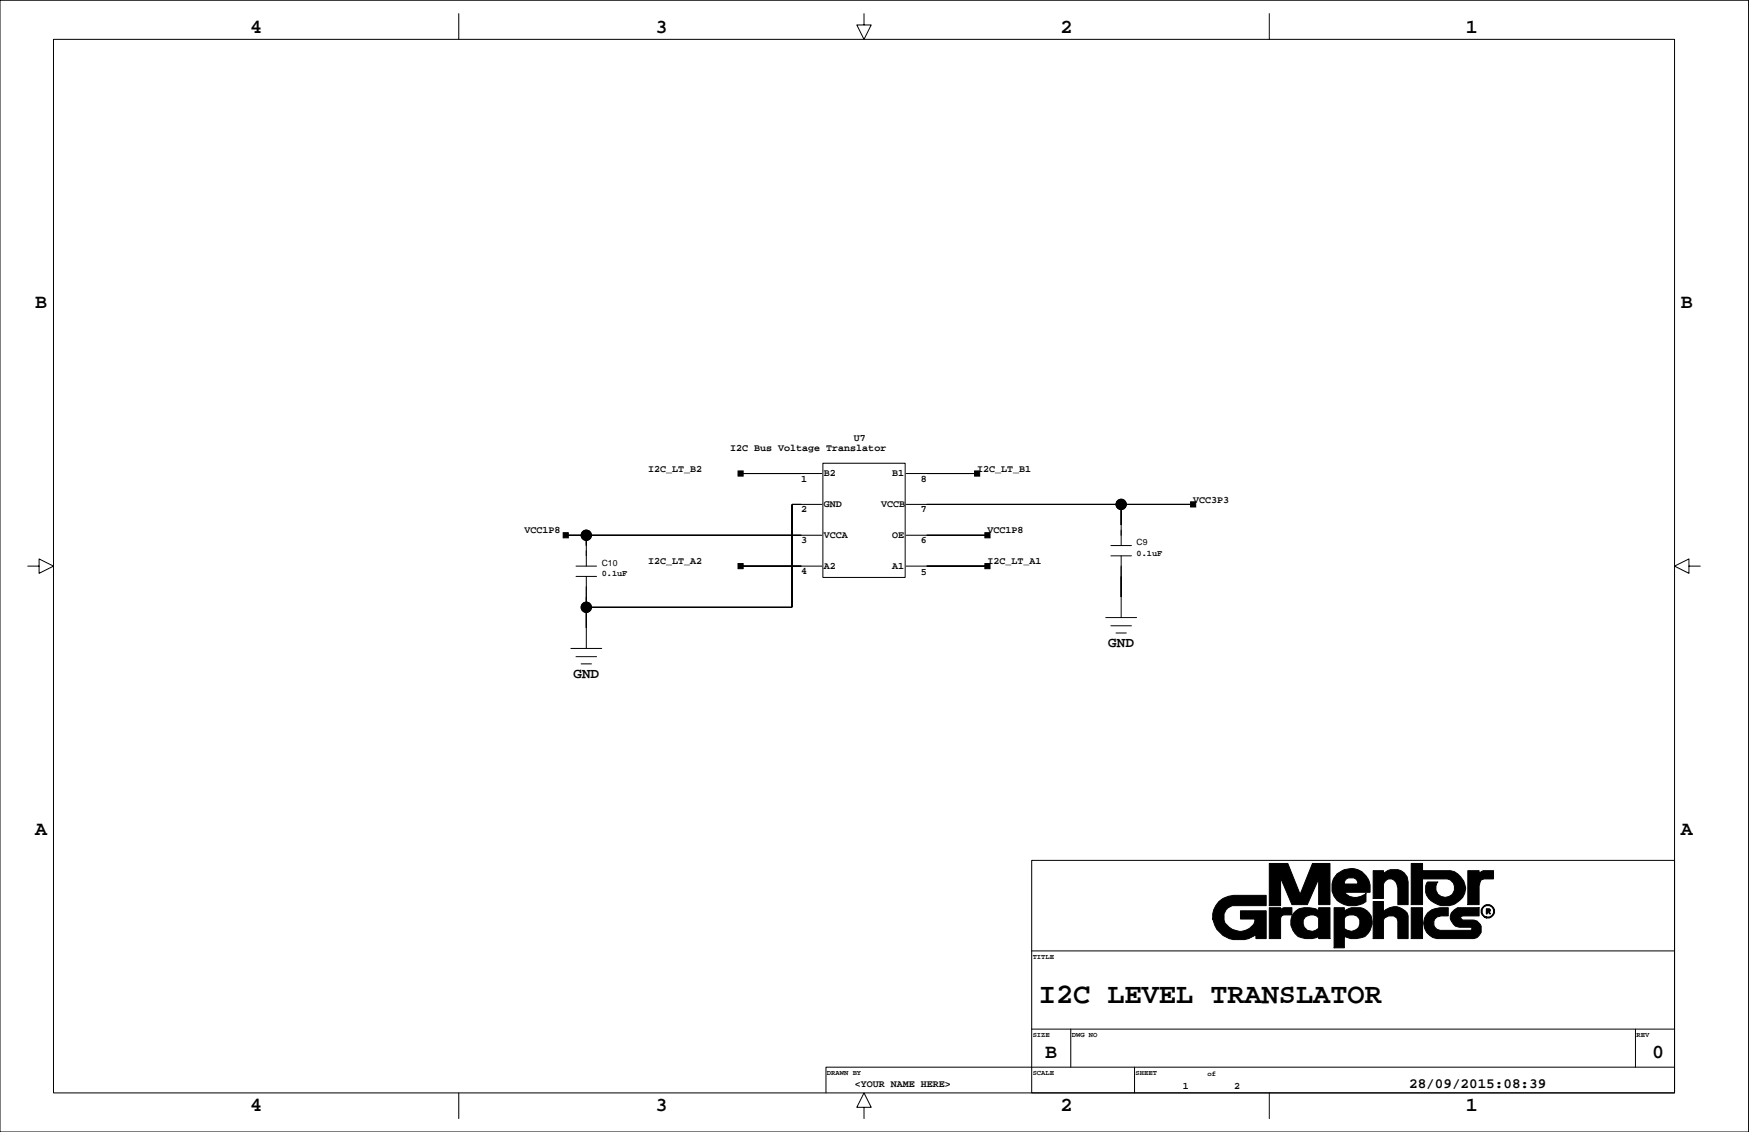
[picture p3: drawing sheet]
<svg xmlns="http://www.w3.org/2000/svg" width="432mm" height="279mm" viewBox="0 0 432 279" stroke-linecap="round" stroke-linejoin="round" font-family="sans-serif">
<g fill="none" stroke="#000" stroke-width=".25">
<path d="M0 .1h431.7v279.3h-431.7zM13.2 9.7h400.2v260.1h-400.2zM113.3 3.4v6.3M213.3 3.4v2.8h1.8l-1.8 3.5-1.8-3.5h1.8M313.4 3.4v6.3M182.8 116.9h20.1M203.2 114.3h20.3v28.2h-20.3zM223.7 116.9h17.5M6.9 139.7h2.7v-1.7l3.6 1.7-3.6 1.8v-1.8M139.7 132.1h63.2M142.2 139.7h5.1M144.7 132.1v7.6"/>
<path d="M182.8 139.7h20.1M202.9 124.5h-7.4v25.4h-50.8M223.7 124.5h70.9M223.7 132.1h20.1M223.7 139.7h20.1M274.3 134.7h5M274.3 137.2h5M276.8 124.5v10.2M276.8 137.2v15.2M417 139.7v-1.7l-3.6 1.7 3.6 1.8v-1.8h2.8M142.2 142.3h5.1M144.7 142.3v17.7"/>
<path d="M273 152.4h7.6M274.3 154.5h5M275.5 156.2h2.6M140.9 160h7.7M142.2 162.1h5.1M143.5 163.9h2.5M254.7 212.4h158.7v57.4h-158.7zM254.7 234.7h158.7M254.7 254h158.7M264.4 254v9.4M403.8 254v9.4M113.3 269.8v6.3"/>
<path d="M213.3 273.3h1.8l-1.8-3.5-1.8 3.5h1.8v2.8M280.1 263.4v6.4M313.4 269.8v6.3M413.4 263.4h-209.5v6.4"/>
<circle cx="144.7" cy="132.1" r="1.27"/>
<circle cx="276.8" cy="124.5" r="1.27"/>
<circle cx="144.7" cy="149.9" r="1.27"/>
</g>
<g fill="#000" stroke="#000" stroke-width=".25">
<path d="M182.2 116.2h1.3v1.3h-1.3z" fill-rule="evenodd"/>
<path d="M182.8 116.9h15z" fill-rule="evenodd"/>
<path d="M240.6 116.2h1.3v1.3h-1.3z" fill-rule="evenodd"/>
<path d="M228.8 116.9h12.4z" fill-rule="evenodd"/>
<path d="M139 131.5h1.3v1.2h-1.3z" fill-rule="evenodd"/>
<path d="M144.7 132.1v2.6z" fill-rule="evenodd"/>
<path d="M139.7 132.1h5z" fill-rule="evenodd"/>
<path d="M195.5 124.5v25.4z" fill-rule="evenodd"/>
<path d="M144.7 132.1h53.1z" fill-rule="evenodd"/>
<path d="M182.8 139.7h15z" fill-rule="evenodd"/>
<path d="M195.5 124.5h2.3z" fill-rule="evenodd"/>
<path d="M243.1 131.5h1.3v1.2h-1.3z" fill-rule="evenodd"/>
<path d="M228.8 139.7h15z" fill-rule="evenodd"/>
<path d="M228.8 132.1h15z" fill-rule="evenodd"/>
<path d="M228.8 124.5h48z" fill-rule="evenodd"/>
<path d="M276.8 124.5v5.1z" fill-rule="evenodd"/>
<path d="M293.9 123.9h1.3v1.2h-1.3z" fill-rule="evenodd"/>
<path d="M276.8 124.5h17.8z" fill-rule="evenodd"/>
<path d="M144.7 147.3v2.6z" fill-rule="evenodd"/>
<path d="M144.7 149.9v5.1z" fill-rule="evenodd"/>
<path d="M182.2 139.1h1.3v1.3h-1.3z" fill-rule="evenodd"/>
<path d="M144.7 149.9h50.8z" fill-rule="evenodd"/>
<path d="M243.1 139.1h1.3v1.3h-1.3z" fill-rule="evenodd"/>
<path d="M276.8 142.3v5z" fill-rule="evenodd"/>
<path d="M300.9 222.5l1-.7 2.6-.8h8.1v2.5h-8.4a2.95 2.95 0 0 0-2.1 2.5 2.95 2.95 0 0 0 1.4 2.9 3.9 3.9 0 0 0 6.3-1.6v-.5h-3.5v-2h6.3v6.9h-2.5v-1.1a6.7 6.7 0 0 1-10.7-3.8 5.3 5.3 0 0 1 1.5-4.3z" fill-rule="evenodd"/>
<path d="M313.4 224h2.8v.5l.7-.5h2.1v1.8h-2.1l-.5 .3-.2 .5v5.1h-2.8z" fill-rule="evenodd"/>
<path d="M313.4 213.1h4.5l3.1 7.6 3-7.6h4.3v10.2h-2.7v-6.4l-2.8 6.4h-3.8l-2.8-6.6v6.8h-2.8z" fill-rule="evenodd"/>
<path d="M320 224.8a5.2 5.2 0 0 1 5.6 0v-.8h2.7v7.7h-2.7v-5.1a2.32 2.32 0 0 0-3.9 .5 2.16 2.16 0 0 0 .7 2.3 2.16 2.16 0 0 0 2.4 .2l.8-.5v2.1a5.7 5.7 0 0 1-5.1 0 4 4 0 0 1-.5-6.4z" fill-rule="evenodd"/>
<path d="M329.4 224h2.5v5.1a2.16 2.16 0 0 0 3.2 .2 2.16 2.16 0 0 0-.2-3.2 2.45 2.45 0 0 0-3 .5v-1.8a4.4 4.4 0 0 1 6.6 1.3 4.4 4.4 0 0 1-1.5 5.1 6.4 6.4 0 0 1-5.1 0v2.7h-2.5z" fill-rule="evenodd"/>
<path d="M330.1 215.7a4.9 4.9 0 0 1 5.8-.7 4.9 4.9 0 0 1 2.4 5.2h-6.4v-2h3.3a1.36 1.36 0 0 0-1-1.5h-1.3l-.7 .5-.3 .5v2.5a3.7 3.7 0 0 0 5.3 .3v2a5.5 5.5 0 0 1-7.8-1.3 4.8 4.8 0 0 1 .7-5.5z" fill-rule="evenodd"/>
<path d="M339 222.5h2.6v2.6a3.6 3.6 0 0 1 6 1v5.6h-2.5v-4.4l-.2-.7-.8-.5h-1.3l-1 .5-.2 .5v4.6h-2.6z" fill-rule="evenodd"/>
<path d="M339 214.9h2.6v.8a3.5 3.5 0 0 1 3.7-1 3.5 3.5 0 0 1 2.3 3v5.6h-2.5v-4.1a2.16 2.16 0 0 0-2.3-2.3l-1 .8-.2 .5v3.6h-2.6z" fill-rule="evenodd"/>
<path d="M348.4 213.1h2.8v1.8h6.9a5.1 5.1 0 0 1 3.8 4.3 5.1 5.1 0 0 1-3.8 4.3 5.1 5.1 0 0 1-5.4-1.7 3.3 3.3 0 0 1-.2-4.1h2.5a2.31 2.31 0 0 0 .6 3.5 2.31 2.31 0 0 0 3.3-1.2 2.31 2.31 0 0 0-1.6-3.1h-6.1v6.4h-2.8z" fill-rule="evenodd"/>
<path d="M348.4 224h2.8v7.7h-2.8z" fill-rule="evenodd"/>
<path d="M362.4 214.9h2.8v.8l1-.8h2.5v2h-2.3l-.7 .3-.3 .5-.2 1v4.6h-2.8z" fill-rule="evenodd"/>
<path d="M352.5 225.3a6.1 6.1 0 0 1 5.1-1.3v2.1h-1.8a1.78 1.78 0 0 0-1.9 1.6 1.78 1.78 0 0 0 1.6 1.9h7.6l.3-.2-.3-.5h-2.8a2.46 2.46 0 0 1-2.3-2.2 2.46 2.46 0 0 1 1.8-2.7h5.4v2.1h-4.1l-.5 .2v.3l.5 .5h2.8l.8 .2 1 1.3v1.5l-1 1.3-.8 .3h-9.1a3.8 3.8 0 0 1-2.3-6.4z" fill-rule="evenodd"/>
<path d="M366.9 224.3h.8l.3 .2-.3 .6 .3 .5h-.3l-.2-.5h-.3v.5h-.3v-.8h.8v-.3h-.5v.3h-.3z" fill-rule="evenodd"/>
<path d="M366.4 223.5a1.67 1.67 0 0 1 2.6 1.4 1.67 1.67 0 0 1-2.6 1.4h1.3a1.45 1.45 0 0 0 .8-2.2 1.45 1.45 0 0 0-2.4 0 1.45 1.45 0 0 0 .8 2.2 1.4 1.4 0 0 1-1.2-.8 1.4 1.4 0 0 1 .2-1.5z" fill-rule="evenodd"/>
<circle cx="144.7" cy="132.1" r="1.27"/>
<circle cx="276.8" cy="124.5" r="1.27"/>
<circle cx="144.7" cy="149.9" r="1.27"/>
</g>
<text font-size="7.1" x="256.5" y="247.7">I2C LEVEL TRANSLATOR</text>
<g font-size="4.9">
<text x="61.7" y="8.1">4</text>
<text x="161.8" y="8.1">3</text>
<text x="261.9" y="8.1">2</text>
<text x="361.9" y="8.1">1</text>
<text x="8.7" y="76.1">B</text>
<text x="415" y="76.1">B</text>
<text x="8.7" y="206.1">A</text>
<text x="415" y="206.1">A</text>
<text x="258" y="261.2">B</text>
<text x="407.9" y="261.2">0</text>
<text x="61.7" y="274.2">4</text>
<text x="161.8" y="274.2">3</text>
<text x="261.9" y="274.2">2</text>
<text x="361.9" y="274.2">1</text>
</g>
<g font-size="3.5">
<text x="273.6" y="159.8">GND</text>
<text x="141.6" y="167.4">GND</text>
<text x="347.9" y="268.6">28/09/2015:08:39</text>
</g>
<g font-size="2.5">
<text x="180.3" y="111.4">I2C Bus Voltage Translator</text>
<text x="210.8" y="108.8">U7</text>
<text x="160" y="116.4">I2C_LT_B2</text>
<text x="197.8" y="118.9">1</text>
<text x="203.4" y="117.6">B2</text>
<text x="220.3" y="117.6">B1</text>
<text x="227.3" y="118.9">8</text>
<text x="241.2" y="116.4">I2C_LT_B1</text>
<text x="203.4" y="125.2">GND</text>
<text x="217.5" y="125.2">VCCB</text>
<text x="294.6" y="124.1">VCC3P3</text>
<text x="129.5" y="131.7">VCC1P8</text>
<text x="197.8" y="126.5">2</text>
<text x="227.3" y="126.5">7</text>
<text x="243.8" y="131.7">VCC1P8</text>
<text x="197.8" y="134.1">3</text>
<text x="203.4" y="132.8">VCCA</text>
<text x="220.3" y="132.8">OE</text>
<text x="227.3" y="134.1">6</text>
<text x="160" y="139.3">I2C_LT_A2</text>
<text x="197.8" y="141.7">4</text>
<text x="203.4" y="140.4">A2</text>
<text x="220.3" y="140.4">A1</text>
<text x="227.3" y="142">5</text>
<text x="243.8" y="139.3">I2C_LT_A1</text>
<text x="211" y="268.3">&lt;YOUR NAME HERE&gt;</text>
<text x="292" y="268.8">1</text>
<text x="304.7" y="268.8">2</text>
</g>
<g font-size="2.1">
<text x="280.6" y="134.5">C9</text>
<text x="280.6" y="137.2">0.1uF</text>
<text x="148.6" y="139.6">C10</text>
<text x="148.6" y="142.2">0.1uF</text>
</g>
<g font-size="1.8">
<text x="255" y="236.7">TITLE</text>
<text x="255" y="256">SIZE</text>
<text x="264.6" y="256">DWG NO</text>
<text x="404" y="256">REV</text>
<text x="204.2" y="265.4">DRAWN BY</text>
<text x="255" y="265.4">SCALE</text>
<text x="280.4" y="265.4">SHEET</text>
<text x="298.1" y="265.6">of</text>
</g>
</svg>
